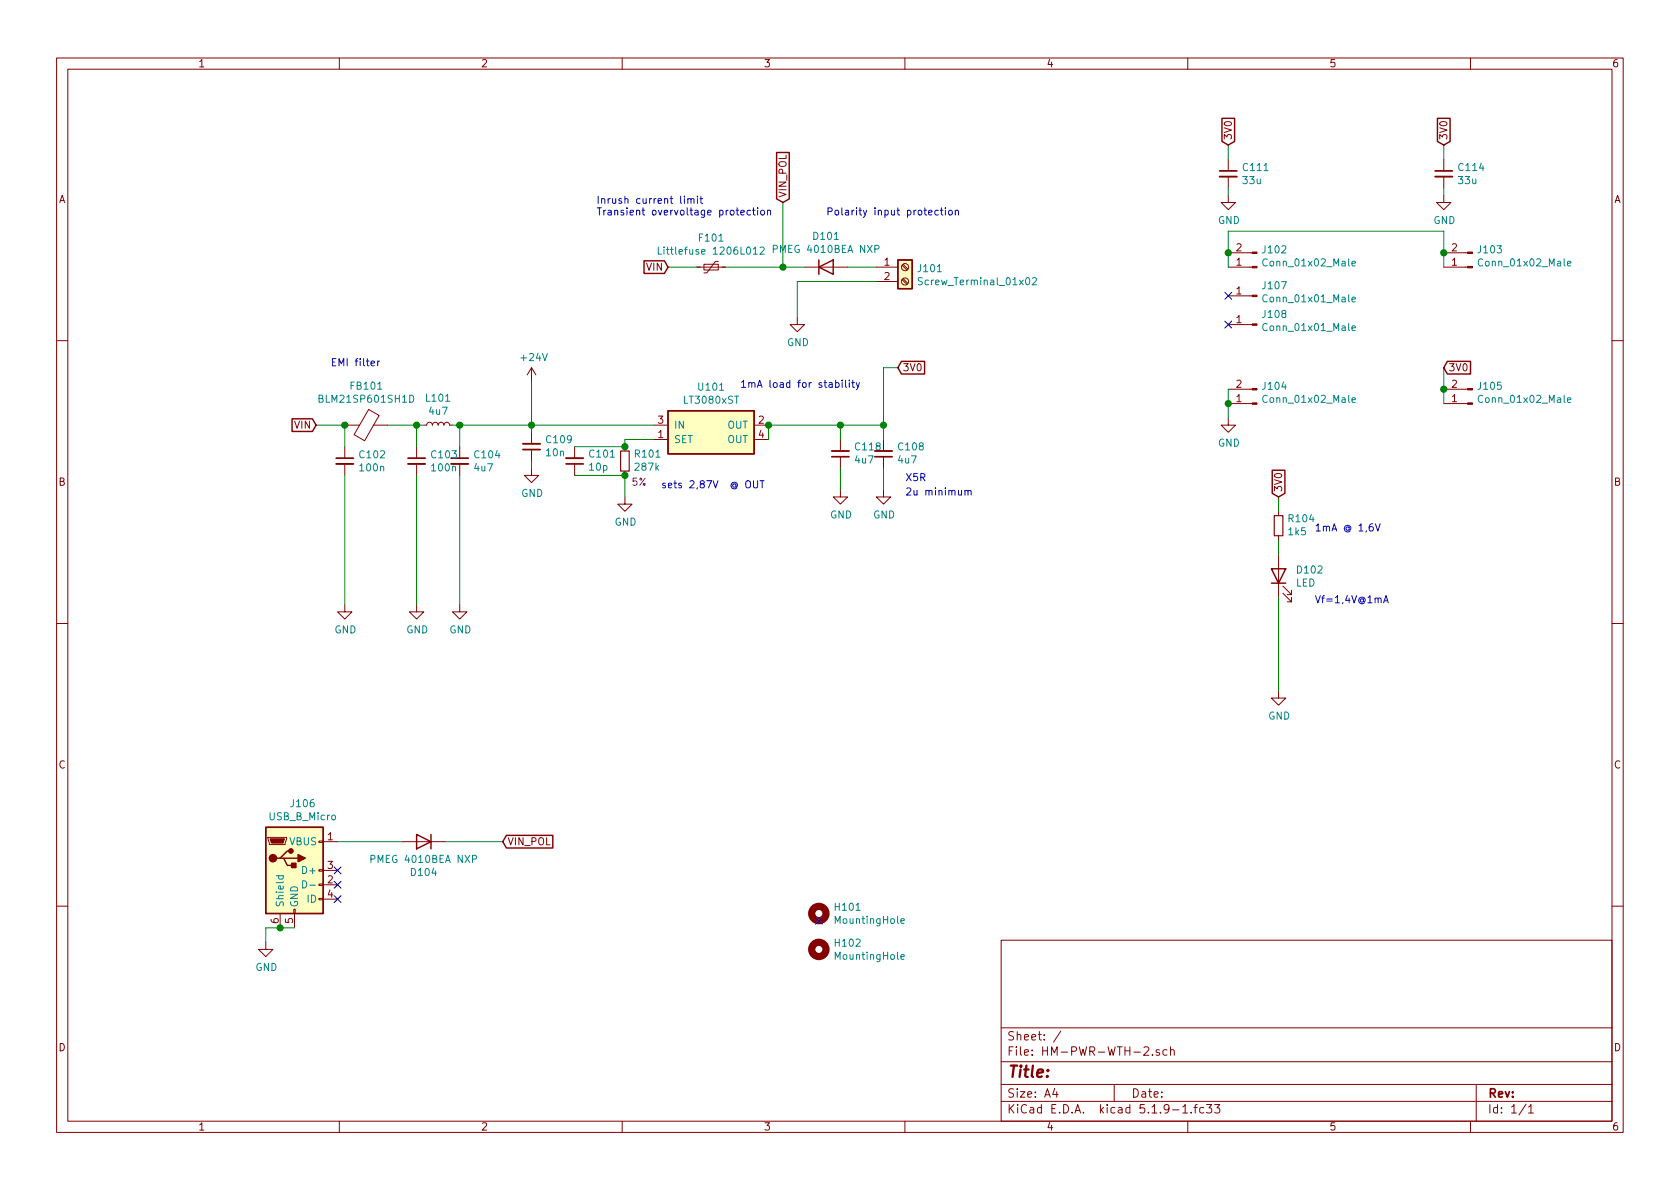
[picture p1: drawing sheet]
EESchema Schematic File Version 4
EELAYER 30 0
EELAYER END
$Descr A4 11693 8268
encoding utf-8
Sheet 1 1
Title ""
Date ""
Rev ""
Comp ""
Comment1 ""
Comment2 ""
Comment3 ""
Comment4 ""
$EndDescr
$Comp
L Connector:Screw_Terminal_01x02 J101
U 1 1
P 6300 1850
F 0 "J101" H 6380 1842 50  0000 L CNN
F 1 "Screw_Terminal_01x02" H 6380 1751 50  0000 L CNN
F 2 "Connector_JST:JST_PH_B2B-PH-SM4-TB_1x02-1MP_P2.00mm_Vertical" H 6300 1850 50  0001 C CNN
F 3 "~" H 6300 1850 50  0001 C CNN
	1    6300 1850
	1    0    0    -1  
$EndComp
$Comp
L Device:C_Small C104
U 1 1
P 3200 3200
F 0 "C104" H 3292 3246 50  0000 L CNN
F 1 "4u7" H 3292 3155 50  0000 L CNN
F 2 "Capacitor_SMD:C_1206_3216Metric_Pad1.33x1.80mm_HandSolder" H 3200 3200 50  0001 C CNN
F 3 "~" H 3200 3200 50  0001 C CNN
	1    3200 3200
	1    0    0    -1  
$EndComp
$Comp
L Device:C_Small C103
U 1 1
P 2900 3200
F 0 "C103" H 2992 3246 50  0000 L CNN
F 1 "100n" H 2992 3155 50  0000 L CNN
F 2 "Capacitor_SMD:C_0805_2012Metric" H 2900 3200 50  0001 C CNN
F 3 "~" H 2900 3200 50  0001 C CNN
	1    2900 3200
	1    0    0    -1  
$EndComp
$Comp
L Device:C_Small C102
U 1 1
P 2400 3200
F 0 "C102" H 2492 3246 50  0000 L CNN
F 1 "100n" H 2492 3155 50  0000 L CNN
F 2 "Capacitor_SMD:C_0603_1608Metric_Pad1.08x0.95mm_HandSolder" H 2400 3200 50  0001 C CNN
F 3 "~" H 2400 3200 50  0001 C CNN
	1    2400 3200
	1    0    0    -1  
$EndComp
$Comp
L Device:D D101
U 1 1
P 5750 1850
F 0 "D101" H 5750 2067 50  0000 C CNN
F 1 "PMEG 4010BEA NXP" H 5750 1976 50  0000 C CNN
F 2 "Diode_SMD:D_SOD-323" H 5750 1850 50  0001 C CNN
F 3 "~" H 5750 1850 50  0001 C CNN
	1    5750 1850
	1    0    0    -1  
$EndComp
$Comp
L Device:C_Small C108
U 1 1
P 6150 3150
F 0 "C108" H 6058 3104 50  0000 R CNN
F 1 "4u7" H 6058 3195 50  0000 R CNN
F 2 "Capacitor_SMD:C_1206_3216Metric_Pad1.33x1.80mm_HandSolder" H 6150 3150 50  0001 C CNN
F 3 "~" H 6150 3150 50  0001 C CNN
	1    6150 3150
	-1   0    0    1   
$EndComp
$Comp
L power:GND #PWR0106
U 1 1
P 6150 3400
F 0 "#PWR0106" H 6150 3150 50  0001 C CNN
F 1 "GND" H 6155 3227 50  0000 C CNN
F 2 "" H 6150 3400 50  0001 C CNN
F 3 "" H 6150 3400 50  0001 C CNN
	1    6150 3400
	1    0    0    -1  
$EndComp
Wire Wire Line
	6150 3250 6150 3400
Wire Wire Line
	6150 2950 6150 3050
$Comp
L Device:Ferrite_Bead FB101
U 1 1
P 2550 2950
F 0 "FB101" V 2276 2950 50  0000 C CNN
F 1 "BLM21SP601SH1D" V 2367 2950 50  0000 C CNN
F 2 "Inductor_SMD:L_0805_2012Metric_Pad1.15x1.40mm_HandSolder" V 2480 2950 50  0001 C CNN
F 3 "~" H 2550 2950 50  0001 C CNN
	1    2550 2950
	0    1    1    0   
$EndComp
Wire Wire Line
	6150 2550 6150 2950
Connection ~ 6150 2950
Wire Wire Line
	6150 2550 6250 2550
Text GLabel 6250 2550 2    50   Input ~ 0
3V0
$Comp
L power:GND #PWR0107
U 1 1
P 3200 4200
F 0 "#PWR0107" H 3200 3950 50  0001 C CNN
F 1 "GND" H 3205 4027 50  0000 C CNN
F 2 "" H 3200 4200 50  0001 C CNN
F 3 "" H 3200 4200 50  0001 C CNN
	1    3200 4200
	1    0    0    -1  
$EndComp
$Comp
L power:GND #PWR0108
U 1 1
P 2900 4200
F 0 "#PWR0108" H 2900 3950 50  0001 C CNN
F 1 "GND" H 2905 4027 50  0000 C CNN
F 2 "" H 2900 4200 50  0001 C CNN
F 3 "" H 2900 4200 50  0001 C CNN
	1    2900 4200
	1    0    0    -1  
$EndComp
$Comp
L power:GND #PWR0109
U 1 1
P 2400 4200
F 0 "#PWR0109" H 2400 3950 50  0001 C CNN
F 1 "GND" H 2405 4027 50  0000 C CNN
F 2 "" H 2400 4200 50  0001 C CNN
F 3 "" H 2400 4200 50  0001 C CNN
	1    2400 4200
	1    0    0    -1  
$EndComp
Wire Wire Line
	3200 4200 3200 3300
Wire Wire Line
	2900 3300 2900 4200
Wire Wire Line
	2400 4200 2400 3300
Wire Wire Line
	3200 2950 3200 3100
$Comp
L Device:L_Small L101
U 1 1
P 3050 2950
F 0 "L101" V 3235 2950 50  0000 C CNN
F 1 "4u7" V 3144 2950 50  0000 C CNN
F 2 "Inductor_SMD:L_1210_3225Metric_Pad1.42x2.65mm_HandSolder" H 3050 2950 50  0001 C CNN
F 3 "~" H 3050 2950 50  0001 C CNN
	1    3050 2950
	0    -1   -1   0   
$EndComp
Wire Wire Line
	6100 1850 5900 1850
Wire Wire Line
	5550 2200 5550 1950
Wire Wire Line
	6100 1950 5550 1950
Wire Wire Line
	5050 1850 5450 1850
Wire Wire Line
	4650 1850 4850 1850
Text GLabel 4650 1850 0    50   Input ~ 0
VIN
Text GLabel 2200 2950 0    50   Input ~ 0
VIN
Wire Wire Line
	2200 2950 2400 2950
Wire Wire Line
	2400 3100 2400 2950
Connection ~ 2400 2950
Wire Wire Line
	2900 3100 2900 2950
Wire Wire Line
	2700 2950 2900 2950
Wire Wire Line
	3150 2950 3200 2950
Connection ~ 3200 2950
$Comp
L Connector:Conn_01x02_Male J102
U 1 1
P 8750 1850
F 0 "J102" H 8722 1732 50  0000 R CNN
F 1 "Conn_01x02_Male" H 8722 1823 50  0000 R CNN
F 2 "Connector_Wago:Wago_734-132_1x02_P3.50mm_Vertical" H 8750 1850 50  0001 C CNN
F 3 "~" H 8750 1850 50  0001 C CNN
	1    8750 1850
	-1   0    0    1   
$EndComp
$Comp
L Connector:Conn_01x02_Male J103
U 1 1
P 10250 1850
F 0 "J103" H 10222 1732 50  0000 R CNN
F 1 "Conn_01x02_Male" H 10222 1823 50  0000 R CNN
F 2 "Connector_Wago:Wago_734-132_1x02_P3.50mm_Vertical" H 10250 1850 50  0001 C CNN
F 3 "~" H 10250 1850 50  0001 C CNN
	1    10250 1850
	-1   0    0    1   
$EndComp
$Comp
L Connector:Conn_01x02_Male J104
U 1 1
P 8750 2800
F 0 "J104" H 8722 2682 50  0000 R CNN
F 1 "Conn_01x02_Male" H 8722 2773 50  0000 R CNN
F 2 "Connector_Wago:Wago_734-132_1x02_P3.50mm_Vertical" H 8750 2800 50  0001 C CNN
F 3 "~" H 8750 2800 50  0001 C CNN
	1    8750 2800
	-1   0    0    1   
$EndComp
$Comp
L Connector:Conn_01x02_Male J105
U 1 1
P 10250 2800
F 0 "J105" H 10222 2682 50  0000 R CNN
F 1 "Conn_01x02_Male" H 10222 2773 50  0000 R CNN
F 2 "Connector_Wago:Wago_734-132_1x02_P3.50mm_Vertical" H 10250 2800 50  0001 C CNN
F 3 "~" H 10250 2800 50  0001 C CNN
	1    10250 2800
	-1   0    0    1   
$EndComp
Wire Wire Line
	10050 2800 10050 2700
Wire Wire Line
	10050 1850 10050 1750
Wire Wire Line
	10050 1750 10050 1600
Wire Wire Line
	10050 1600 8550 1600
Wire Wire Line
	8550 1600 8550 1750
Connection ~ 10050 1750
Wire Wire Line
	8550 1850 8550 1750
Connection ~ 8550 1750
Wire Wire Line
	8550 2700 8550 2800
$Comp
L power:GND #PWR0111
U 1 1
P 8550 2900
F 0 "#PWR0111" H 8550 2650 50  0001 C CNN
F 1 "GND" H 8555 2727 50  0000 C CNN
F 2 "" H 8550 2900 50  0001 C CNN
F 3 "" H 8550 2900 50  0001 C CNN
	1    8550 2900
	1    0    0    -1  
$EndComp
Text GLabel 10050 2550 2    50   Input ~ 0
3V0
Wire Wire Line
	8550 2800 8550 2900
Connection ~ 8550 2800
$Comp
L Device:LED D102
U 1 1
P 8900 4000
F 0 "D102" V 8939 3882 50  0000 R CNN
F 1 "LED" V 8848 3882 50  0000 R CNN
F 2 "LED_SMD:LED_1206_3216Metric" H 8900 4000 50  0001 C CNN
F 3 "~" H 8900 4000 50  0001 C CNN
	1    8900 4000
	0    -1   -1   0   
$EndComp
$Comp
L power:GND #PWR0112
U 1 1
P 8900 4800
F 0 "#PWR0112" H 8900 4550 50  0001 C CNN
F 1 "GND" H 8905 4627 50  0000 C CNN
F 2 "" H 8900 4800 50  0001 C CNN
F 3 "" H 8900 4800 50  0001 C CNN
	1    8900 4800
	1    0    0    -1  
$EndComp
$Comp
L Device:R_Small R104
U 1 1
P 8900 3650
F 0 "R104" H 8841 3604 50  0000 R CNN
F 1 "1k5" H 8841 3695 50  0000 R CNN
F 2 "Resistor_SMD:R_0805_2012Metric_Pad1.20x1.40mm_HandSolder" H 8900 3650 50  0001 C CNN
F 3 "~" H 8900 3650 50  0001 C CNN
	1    8900 3650
	-1   0    0    1   
$EndComp
Text GLabel 8900 3450 1    50   Input ~ 0
3V0
Wire Wire Line
	8900 3450 8900 3550
Wire Wire Line
	8900 3750 8900 3850
$Comp
L power:+24V #PWR0113
U 1 1
P 3700 2650
F 0 "#PWR0113" H 3700 2500 50  0001 C CNN
F 1 "+24V" H 3715 2823 50  0000 C CNN
F 2 "" H 3700 2650 50  0001 C CNN
F 3 "" H 3700 2650 50  0001 C CNN
	1    3700 2650
	1    0    0    -1  
$EndComp
Wire Wire Line
	3700 2650 3700 2950
Connection ~ 3700 2950
Wire Wire Line
	3700 2950 3200 2950
$Comp
L Device:Polyfuse_Small F101
U 1 1
P 4950 1850
F 0 "F101" V 4745 1850 50  0000 C CNN
F 1 "Littlefuse 1206L012" V 4836 1850 50  0000 C CNN
F 2 "Fuse:Fuse_1206_3216Metric_Pad1.42x1.75mm_HandSolder" H 5000 1650 50  0001 L CNN
F 3 "https://www.littelfuse.com/~/media/electronics/datasheets/resettable_ptcs/littelfuse_ptc_1206l_datasheet.pdf.pdf" H 4950 1850 50  0001 C CNN
	1    4950 1850
	0    1    1    0   
$EndComp
Text Notes 4150 1500 0    50   ~ 0
Inrush current limit\nTransient overvoltage protection
Text Notes 5750 1500 0    50   ~ 0
Polarity input protection
Text Notes 2300 2550 0    50   ~ 0
EMI filter
$Comp
L Device:C_Small C109
U 1 1
P 3700 3100
F 0 "C109" H 3608 3054 50  0000 R CNN
F 1 "10n" H 3608 3145 50  0000 R CNN
F 2 "Capacitor_SMD:C_0603_1608Metric_Pad1.08x0.95mm_HandSolder" H 3700 3100 50  0001 C CNN
F 3 "~" H 3700 3100 50  0001 C CNN
	1    3700 3100
	-1   0    0    1   
$EndComp
$Comp
L power:GND #PWR0115
U 1 1
P 3700 3250
F 0 "#PWR0115" H 3700 3000 50  0001 C CNN
F 1 "GND" H 3705 3077 50  0000 C CNN
F 2 "" H 3700 3250 50  0001 C CNN
F 3 "" H 3700 3250 50  0001 C CNN
	1    3700 3250
	1    0    0    -1  
$EndComp
Wire Wire Line
	3700 3000 3700 2950
Wire Wire Line
	3700 3200 3700 3250
Connection ~ 2900 2950
Wire Wire Line
	2900 2950 2950 2950
$Comp
L Device:C_Small C111
U 1 1
P 8550 1200
F 0 "C111" H 8642 1246 50  0000 L CNN
F 1 "33u" H 8642 1155 50  0000 L CNN
F 2 "Capacitor_SMD:C_1812_4532Metric_Pad1.57x3.40mm_HandSolder" H 8550 1200 50  0001 C CNN
F 3 "~" H 8550 1200 50  0001 C CNN
	1    8550 1200
	1    0    0    -1  
$EndComp
$Comp
L Device:C_Small C114
U 1 1
P 10050 1200
F 0 "C114" H 10142 1246 50  0000 L CNN
F 1 "33u" H 10142 1155 50  0000 L CNN
F 2 "Capacitor_SMD:C_1812_4532Metric_Pad1.57x3.40mm_HandSolder" H 10050 1200 50  0001 C CNN
F 3 "~" H 10050 1200 50  0001 C CNN
	1    10050 1200
	1    0    0    -1  
$EndComp
Wire Wire Line
	10050 2550 10050 2700
Connection ~ 10050 2700
$Comp
L power:GND #PWR0116
U 1 1
P 8550 1350
F 0 "#PWR0116" H 8550 1100 50  0001 C CNN
F 1 "GND" H 8555 1177 50  0000 C CNN
F 2 "" H 8550 1350 50  0001 C CNN
F 3 "" H 8550 1350 50  0001 C CNN
	1    8550 1350
	1    0    0    -1  
$EndComp
$Comp
L power:GND #PWR0117
U 1 1
P 10050 1350
F 0 "#PWR0117" H 10050 1100 50  0001 C CNN
F 1 "GND" H 10055 1177 50  0000 C CNN
F 2 "" H 10050 1350 50  0001 C CNN
F 3 "" H 10050 1350 50  0001 C CNN
	1    10050 1350
	1    0    0    -1  
$EndComp
Text GLabel 10050 1000 1    50   Input ~ 0
3V0
Text GLabel 8550 1000 1    50   Input ~ 0
3V0
Wire Wire Line
	10050 1350 10050 1300
Wire Wire Line
	10050 1100 10050 1000
Wire Wire Line
	8550 1350 8550 1300
Wire Wire Line
	8550 1100 8550 1000
Text Notes 6300 3350 0    50   ~ 0
X5R
$Comp
L Device:C_Small C118
U 1 1
P 5850 3150
F 0 "C118" H 5758 3104 50  0000 R CNN
F 1 "4u7" H 5758 3195 50  0000 R CNN
F 2 "Capacitor_SMD:C_1206_3216Metric_Pad1.33x1.80mm_HandSolder" H 5850 3150 50  0001 C CNN
F 3 "~" H 5850 3150 50  0001 C CNN
	1    5850 3150
	-1   0    0    1   
$EndComp
$Comp
L power:GND #PWR0118
U 1 1
P 5850 3400
F 0 "#PWR0118" H 5850 3150 50  0001 C CNN
F 1 "GND" H 5855 3227 50  0000 C CNN
F 2 "" H 5850 3400 50  0001 C CNN
F 3 "" H 5850 3400 50  0001 C CNN
	1    5850 3400
	1    0    0    -1  
$EndComp
Wire Wire Line
	5850 3050 5850 2950
Wire Wire Line
	5850 2950 6150 2950
Wire Wire Line
	5850 3250 5850 3400
$Comp
L Device:D D104
U 1 1
P 2950 5850
F 0 "D104" H 2950 6067 50  0000 C CNN
F 1 "PMEG 4010BEA NXP" H 2950 5976 50  0000 C CNN
F 2 "Diode_SMD:D_SOD-323" H 2950 5850 50  0001 C CNN
F 3 "~" H 2950 5850 50  0001 C CNN
	1    2950 5850
	-1   0    0    1   
$EndComp
Wire Wire Line
	5450 1850 5450 1400
Connection ~ 5450 1850
Wire Wire Line
	5450 1850 5600 1850
Text GLabel 5450 1400 1    50   Input ~ 0
VIN_POL
Text GLabel 3500 5850 2    50   Input ~ 0
VIN_POL
Wire Wire Line
	2350 5850 2800 5850
$Comp
L power:GND #PWR0119
U 1 1
P 1850 6550
F 0 "#PWR0119" H 1850 6300 50  0001 C CNN
F 1 "GND" H 1855 6377 50  0000 C CNN
F 2 "" H 1850 6550 50  0001 C CNN
F 3 "" H 1850 6550 50  0001 C CNN
	1    1850 6550
	1    0    0    -1  
$EndComp
Wire Wire Line
	1850 6450 1850 6550
Wire Wire Line
	3100 5850 3500 5850
$Comp
L Connector:USB_B_Micro J106
U 1 1
P 2050 6050
F 0 "J106" H 2107 6517 50  0000 C CNN
F 1 "USB_B_Micro" H 2107 6426 50  0000 C CNN
F 2 "Connector_USB:USB_Micro-B_GCT_USB3076-30-A" H 2200 6000 50  0001 C CNN
F 3 "~" H 2200 6000 50  0001 C CNN
	1    2050 6050
	1    0    0    -1  
$EndComp
Connection ~ 1950 6450
Wire Wire Line
	1950 6450 1850 6450
Wire Wire Line
	2050 6450 1950 6450
$Comp
L power:GND #PWR0101
U 1 1
P 4350 3450
F 0 "#PWR0101" H 4350 3200 50  0001 C CNN
F 1 "GND" H 4355 3277 50  0000 C CNN
F 2 "" H 4350 3450 50  0001 C CNN
F 3 "" H 4350 3450 50  0001 C CNN
	1    4350 3450
	1    0    0    -1  
$EndComp
Wire Wire Line
	4550 2950 3700 2950
Text Notes 6300 3450 0    50   ~ 0
2u minimum
$Comp
L Regulator_Linear:LT3080xST U101
U 1 1
P 4950 2950
F 0 "U101" H 4950 3217 50  0000 C CNN
F 1 "LT3080xST" H 4950 3126 50  0000 C CNN
F 2 "Package_TO_SOT_SMD:SOT-223" H 4950 2650 50  0001 C CNN
F 3 "https://www.analog.com/media/en/technical-documentation/data-sheets/3080fc.pdf" H 3230 3720 50  0001 C CNN
	1    4950 2950
	1    0    0    -1  
$EndComp
$Comp
L Device:R_Small R101
U 1 1
P 4350 3200
F 0 "R101" H 4291 3154 50  0000 R CNN
F 1 "287k" H 4291 3245 50  0000 R CNN
F 2 "Resistor_SMD:R_0805_2012Metric_Pad1.20x1.40mm_HandSolder" H 4350 3200 50  0001 C CNN
F 3 "~" H 4350 3200 50  0001 C CNN
F 4 "5%" H 4250 3350 50  0000 C CNN "Tolerance"
	1    4350 3200
	-1   0    0    1   
$EndComp
Wire Wire Line
	5350 3050 5350 2950
Wire Wire Line
	5350 2950 5850 2950
Connection ~ 5350 2950
Connection ~ 5850 2950
$Comp
L Device:C_Small C101
U 1 1
P 4000 3200
F 0 "C101" H 3908 3154 50  0000 R CNN
F 1 "10p" H 3908 3245 50  0000 R CNN
F 2 "Capacitor_SMD:C_0603_1608Metric" H 4000 3200 50  0001 C CNN
F 3 "~" H 4000 3200 50  0001 C CNN
	1    4000 3200
	-1   0    0    1   
$EndComp
Wire Wire Line
	4000 3100 4350 3100
Wire Wire Line
	4350 3100 4350 3050
Wire Wire Line
	4350 3050 4550 3050
Connection ~ 4350 3100
Wire Wire Line
	4000 3300 4350 3300
Wire Wire Line
	4350 3300 4350 3450
Connection ~ 4350 3300
Text Notes 5150 2700 0    50   ~ 0
1mA load for stability
$Comp
L power:GND #PWR0102
U 1 1
P 5550 2200
F 0 "#PWR0102" H 5550 1950 50  0001 C CNN
F 1 "GND" H 5555 2027 50  0000 C CNN
F 2 "" H 5550 2200 50  0001 C CNN
F 3 "" H 5550 2200 50  0001 C CNN
	1    5550 2200
	1    0    0    -1  
$EndComp
Text Notes 4600 3400 0    50   ~ 0
sets 2,87V  @ OUT
Wire Wire Line
	8900 4150 8900 4800
Text Notes 9150 4200 0    50   ~ 0
Vf=1,4V@1mA
Text Notes 9150 3700 0    50   ~ 0
1mA @ 1,6V
$Comp
L Mechanical:MountingHole H102
U 1 1
P 5700 6600
F 0 "H102" H 5800 6646 50  0000 L CNN
F 1 "MountingHole" H 5800 6555 50  0000 L CNN
F 2 "MountingHole:MountingHole_3.2mm_M3" H 5700 6600 50  0001 C CNN
F 3 "~" H 5700 6600 50  0001 C CNN
	1    5700 6600
	1    0    0    -1  
$EndComp
$Comp
L Mechanical:MountingHole H101
U 1 1
P 5700 6350
F 0 "H101" H 5800 6396 50  0000 L CNN
F 1 "MountingHole" H 5800 6305 50  0000 L CNN
F 2 "MountingHole:MountingHole_3.2mm_M3_ISO14580" H 5700 6350 50  0001 C CNN
F 3 "~" H 5700 6350 50  0001 C CNN
	1    5700 6350
	1    0    0    -1  
$EndComp
NoConn ~ 2350 6050
NoConn ~ 2350 6150
NoConn ~ 2350 6250
$Comp
L Connector:Conn_01x01_Male J107
U 1 1
P 8750 2050
F 0 "J107" H 8722 1982 50  0000 R CNN
F 1 "Conn_01x01_Male" H 8722 2073 50  0000 R CNN
F 2 "Connector_Pin:Pin_D1.4mm_L8.5mm_W2.8mm_FlatFork" H 8750 2050 50  0001 C CNN
F 3 "~" H 8750 2050 50  0001 C CNN
	1    8750 2050
	-1   0    0    1   
$EndComp
$Comp
L Connector:Conn_01x01_Male J108
U 1 1
P 8750 2250
F 0 "J108" H 8722 2182 50  0000 R CNN
F 1 "Conn_01x01_Male" H 8722 2273 50  0000 R CNN
F 2 "Connector_Pin:Pin_D1.4mm_L8.5mm_W2.8mm_FlatFork" H 8750 2250 50  0001 C CNN
F 3 "~" H 8750 2250 50  0001 C CNN
	1    8750 2250
	-1   0    0    1   
$EndComp
NoConn ~ 8550 2050
NoConn ~ 8550 2250
NoConn ~ 5700 6400
$EndSCHEMATC
